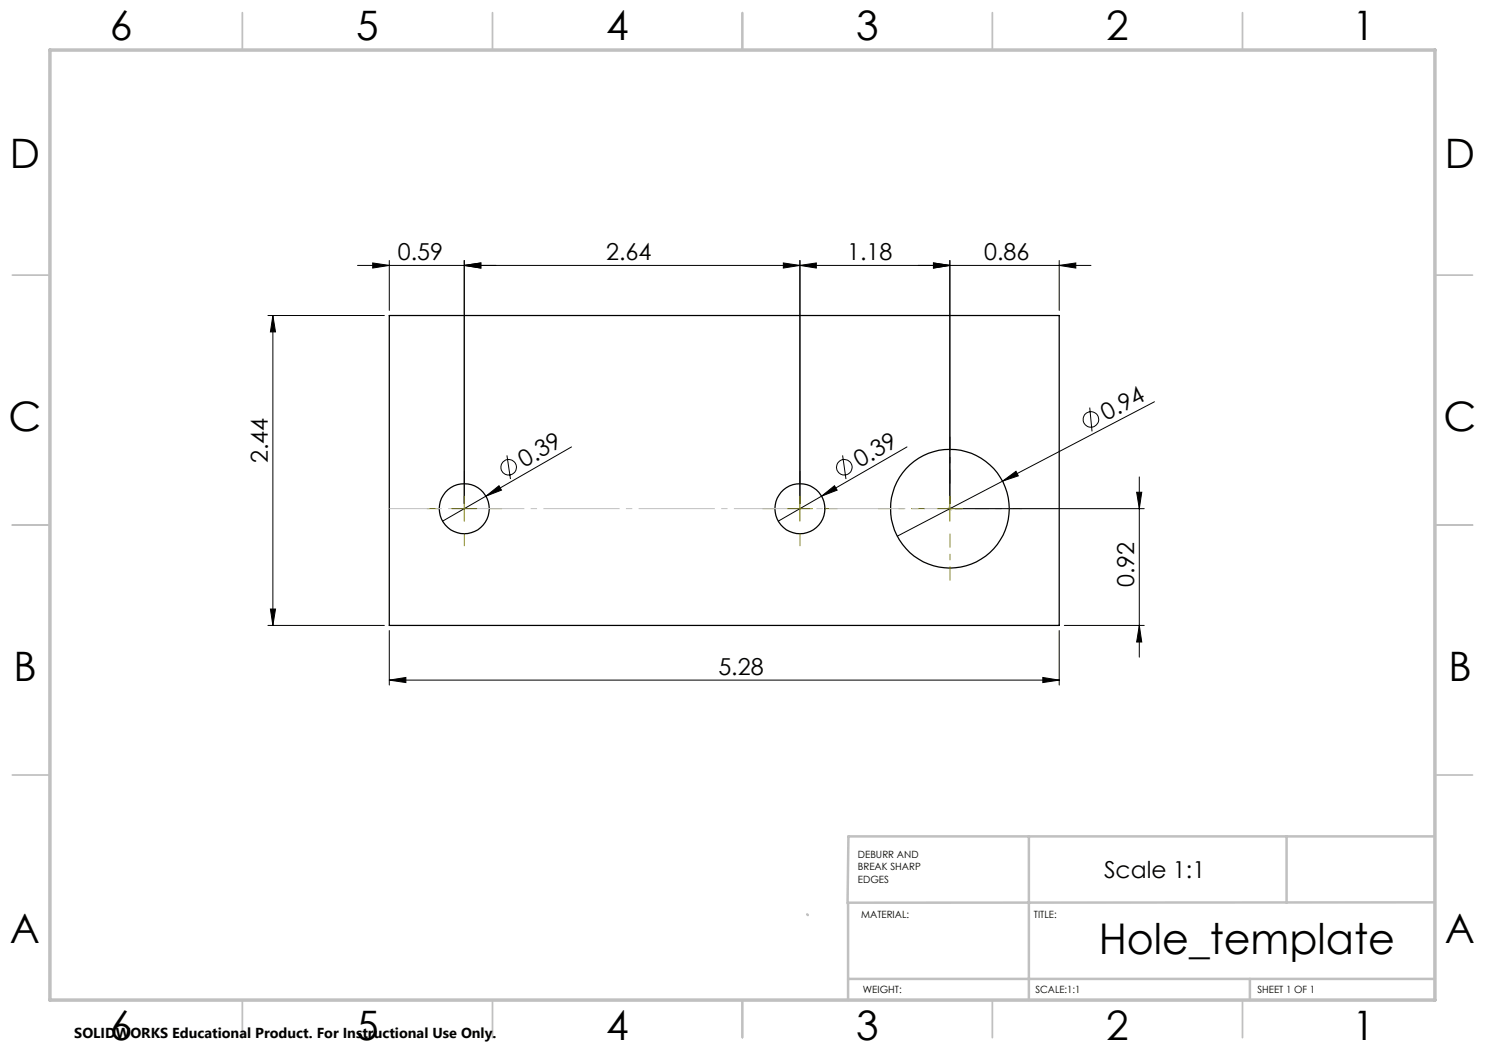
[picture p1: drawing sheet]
<svg xmlns="http://www.w3.org/2000/svg" width="297mm" height="210mm" viewBox="0 0 297 210" stroke-linecap="round" stroke-linejoin="round" font-family="sans-serif">
<g fill="none" stroke="#000" stroke-width=".25">
<path d="M77.9 63.1h133.9v62h-133.9z"/>
<circle cx="92.8" cy="101.7" r="5"/>
<circle cx="160" cy="101.7" r="5"/>
<circle cx="190" cy="101.7" r="11.9"/>
</g>
<g fill="none" stroke="#000" stroke-width=".2">
<path d="M71.5 53.1h146.7M74.5 52.6l3.4 .5-3.4 .5zM77.9 52.1v10M92.9 53.1l3.3-.5v1zM92.9 52.1v48.6M156.7 52.6l3.3 .5-3.3 .5zM160 53.1l3.3-.5v1zM160 52.1v48.6M186.7 52.6l3.3 .5-3.3 .5zM190 52.1v48.6M211.8 53.1l3.4-.5v1zM211.8 52.1v10"/>
<path d="M53.6 63.1h23.3M54.6 63.1l.5 3.3h-1zM54.6 63.1v62M97.2 99.2l2.6-2.1 .5 .9zM101.4 91.1l.7 4.7M114.3 89.4l-25.8 14.8M164.3 99.2l2.6-2.1 .5 .9zM168.5 91.1l.7 4.7M181.4 89.4l-25.8 14.8M200.5 96.2l2.7-1.9 .5 .9zM217.9 81.5l.5 4.8M227.3 98.5h1.1l-.5 3.2z"/>
<path d="M227.9 95.4v36M230.9 80.4l-51.4 26.8M191 101.7h37.8M53.6 125.1h23.3M54.1 121.8h1l-.5 3.3zM77.9 136l3.3-.5v1zM77.9 126.1v10.9M77.9 136h133.9M208.6 135.5l3.2 .5-3.2 .5zM211.8 126.1v10.9M212.9 125.1h15.9M227.9 125.1l.5 3.3h-1.1z"/>
<circle cx="101.7" cy="93.5" r="1.55"/>
<circle cx="168.9" cy="93.4" r="1.56"/>
<circle cx="218.2" cy="83.9" r="1.56"/>
</g>
<path d="M189.5 101.7h1M189.6 101.4l.7 .7M190 101.2v1M190.3 101.4l-.7 .7" fill="none" stroke="#c0c0c0" stroke-width=".2"/>
<path d="M190 96.7v-9.4M185 101.7h-9.4M190 106.7v9.4M195 101.7h9.4" fill="none" stroke="#808000" stroke-width=".2" stroke-dasharray="15.2 1.3 1.3 1.3" stroke-dashoffset="12.5" stroke-linecap="butt"/>
<path d="M92.9 96.7v-2.5M160 96.7v-2.5M87.9 101.7h-2.5M92.9 106.7v2.5M97.9 101.7h2.5M155 101.7h-2.5M160 106.7v2.5M165 101.7h2.5" fill="none" stroke="#808000" stroke-width=".2" stroke-dasharray="15.2 1.3 1.3 1.3" stroke-linecap="butt"/>
<path d="M77.9 101.7h134" fill="none" stroke="#c0c0c0" stroke-width=".2" stroke-dasharray="15.2 1.3 1.3 1.3" stroke-dashoffset="7.3" stroke-linecap="butt"/>
<path d="M92.9 99.2v5M160 99.2v5M190 99.2v5M90.3 101.7h5.1M157.5 101.7h5M187.5 101.7h5" fill="none" stroke="#808000" stroke-width=".2"/>
<g fill="none" stroke="#c0c0c0" stroke-width=".35">
<path d="M48.5 2.5v7.5M98.5 2.5v7.5M148.5 2.5v7.5M198.5 2.5v7.5M248.5 2.5v7.5M2.5 55h7.5M287 55h7.5M2.5 105h7.5M287 105h7.5M2.5 155h7.5M287 155h7.5M48.5 200v7.5"/>
<path d="M98.5 200v7.5M148.5 200v7.5M198.5 200v7.5M248.5 200v7.5"/>
</g>
<path d="M205.8 167.3v32.7M257.3 167.3v13.2M287 167.3h-117.3l-.2 13.3M161.4 182.9l.2 .1M169.6 195.8h117.4M250 195.8v4.2M287 180.5h-117.4v19.5" fill="none" stroke="#c0c0c0" stroke-width=".5"/>
<path d="M10 10h277v190h-277z" fill="none" stroke="#c0c0c0" stroke-width=".7"/>
<g fill="#000">
<path d="M97.2 99.2l2.6-2.1 .5 .9zM164.3 99.2l2.6-2.1 .5 .9zM200.5 96.2l2.7-1.9 .5 .9z"/>
<path d="M92.9 53.1l3.3-.5v1zM74.5 52.6l3.4 .5-3.4 .5z"/>
<path d="M92.9 53.1l3.3-.5v1zM156.7 52.6l3.3 .5-3.3 .5z"/>
<path d="M160 53.1l3.3-.5v1zM186.7 52.6l3.3 .5-3.3 .5zM77.9 136l3.3-.5v1zM208.6 135.5l3.2 .5-3.2 .5z"/>
<path d="M186.7 52.6l3.3 .5-3.3 .5zM211.8 53.1l3.4-.5v1z"/>
<path d="M54.6 63.1l.5 3.3h-1zM54.1 121.8h1l-.5 3.3z"/>
<path d="M227.9 125.1l.5 3.3h-1.1zM227.3 98.5h1.1l-.5 3.2z"/>
</g>
<text font-size="8.5" x="219.7" y="190.8">Hole_template</text>
<g font-size="8.1">
<text x="22" y="8">6</text>
<text x="71.2" y="8">5</text>
<text x="121.2" y="8">4</text>
<text x="171.2" y="8">3</text>
<text x="221.2" y="8">2</text>
<text x="270.5" y="8">1</text>
<text x="2" y="33.6">D</text>
<text x="289" y="33.6">D</text>
<text x="1.7" y="86.1">C</text>
<text x="288.7" y="86.1">C</text>
<text x="2.7" y="136.1">B</text>
<text x="289.7" y="136.1">B</text>
<text x="2" y="188.6">A</text>
<text x="289" y="188.6">A</text>
<text x="22" y="208">6</text>
<text x="71.2" y="208">5</text>
<text x="121.2" y="208">4</text>
<text x="171.2" y="208">3</text>
<text x="221.2" y="208">2</text>
<text x="270.5" y="208">1</text>
</g>
<g font-size="4.7">
<text x="79.6" y="52.1">0.59</text>
<text x="121.2" y="52.1">2.64</text>
<text x="169.4" y="52.1">1.18</text>
<text x="196.9" y="52.1">0.86</text>
<text x="221.3" y="84.2" transform="rotate(-28 221.3 84.2)">0.94</text>
<text x="53.6" y="92.7" transform="rotate(-90 53.6 92.7)">2.44</text>
<text x="104.8" y="93.6" transform="rotate(-30 104.8 93.6)">0.39</text>
<text x="172" y="93.6" transform="rotate(-30 172 93.6)">0.39</text>
<text x="226.9" y="117.5" transform="rotate(-90 226.9 117.5)">0.92</text>
<text x="143.7" y="135">5.28</text>
<text x="220.8" y="175.6">Scale 1:1</text>
</g>
<text font-size="2.9" x="14.9" y="207.6">SOLIDWORKS Educational Product. For Instructional Use Only.</text>
<g font-size="2">
<text x="171.6" y="171.5">DEBURR AND</text>
<text x="171.6" y="174">BREAK SHARP</text>
<text x="171.6" y="176.5">EDGES</text>
<text x="172.2" y="183.7">MATERIAL:</text>
<text x="206.8" y="183.7">TITLE:</text>
<text x="172.6" y="198.6">WEIGHT:</text>
<text x="207.1" y="198.6">SCALE:1:1</text>
<text x="251.5" y="198.6">SHEET 1 OF 1</text>
</g>
</svg>
